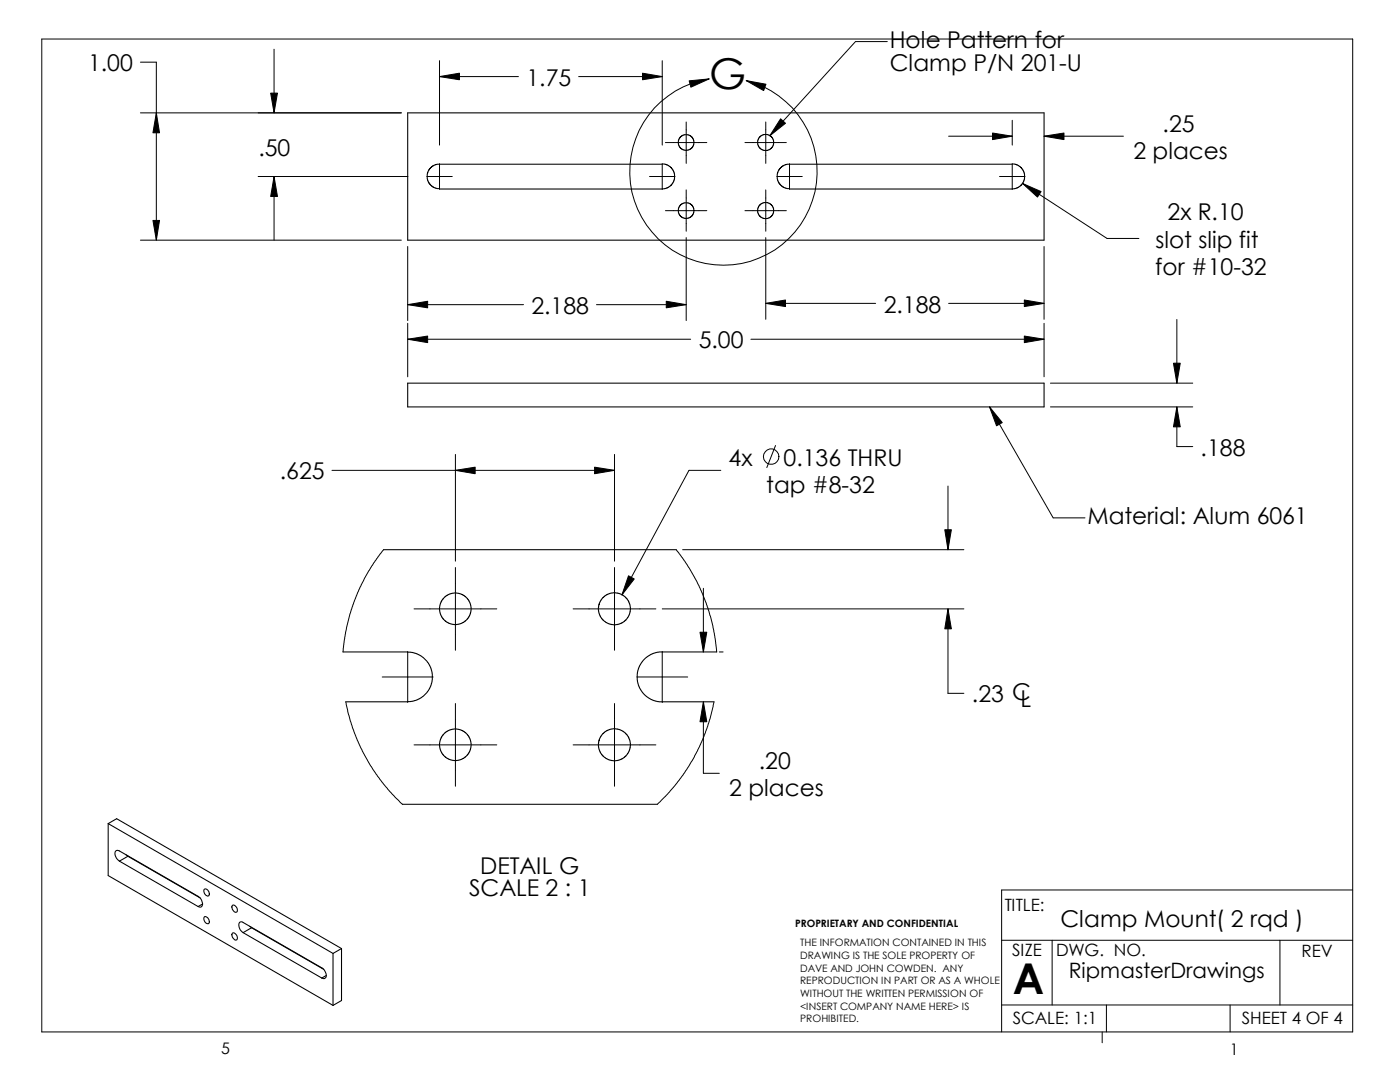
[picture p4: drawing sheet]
<svg xmlns="http://www.w3.org/2000/svg" width="279mm" height="216mm" viewBox="0 0 279 216" stroke-linecap="round" stroke-linejoin="round" font-family="sans-serif">
<g fill="none" stroke="#000" stroke-width=".2">
<path d="M8.3 7.8h261.7v198.1h-261.7zM28 12.4h3.2v35.5M54 18.6h1.4l-.7 3.9zM54.7 9.8v12.7M87.7 15.3l4-.7v1.3zM87.7 12.1v16.9M87.7 15.3h15.8M115.5 15.3h16.7M128.2 14.6l4 .7-4 .6zM132.2 12.1v16.9M137.5 16.1l4-.4-3.6 1.7zM141.5 15.7a18.7 18.7 0 0 0-13.1 28.2 18.7 18.7 0 0 0 31 1.4 18.7 18.7 0 0 0-10.5-29.2"/>
<path d="M148.9 16.1l4 .7-.5 1.3zM177.1 8.3h-6.4l-17.1 18.8M28 22.5h52.1M31.2 22.5l.6 4h-1.3zM51.5 35.2h29.9M54.7 35.2l.7 4h-1.4zM54.7 35.2v12.7M85.2 35.2h5.1M87.7 32.7v5.1M129.6 35.2h5.1M132.2 32.7v5.1M132.8 28.4h8.3"/>
<path d="M136.9 24.3v8.3M136.9 37.9v8.2M148.7 28.4h8.2M152.8 24.3v8.3M152.8 37.9v8.2M155 35.2h5.1M155.8 23.7l1 .9-3.2 2.5zM157.6 32.7v5.1M189.3 27.2h12.7M198.1 26.5l3.9 .7-3.9 .7zM199.5 35.2h5.1M202 24v5"/>
<path d="M202 32.7v5.1M204.1 36.6l3.7 1.6-.7 1.1zM204.1 36.6l16.8 11h6.4M208.4 27.2l3.9-.7v1.4zM208.4 27.2h15.8M28 47.9h52.1M30.5 44h1.3l-.6 3.9zM81.4 49.2v14.8M132.8 42h8.3M136.9 47.4v16.6M148.7 42h8.2M152.8 47.4v16.3"/>
<path d="M204.4 59.9l4 .6-4 .7zM208.4 49.2v14.5M81.4 60.8l3.9-.7v1.3zM81.4 67.7l3.9-.6v1.3zM81.4 64.5v10.7M81.4 60.8h23.1M81.4 67.7h56.4M119 60.8h17.9M133 60.1l3.9 .7-3.9 .6zM149.9 67.7h58.5M152.8 60.5l4-.6v1.3zM152.8 60.5h22"/>
<path d="M189.3 60.5h19.1M204.4 67.1l4 .6-4 .7zM208.4 64.5v10.7M209.6 76.5h28.4M234.2 72.5h1.3l-.6 4zM234.9 63.8v12.7M66.3 93.9h56.3M90.9 93.9l3.9-.7v1.3zM90.9 90.7v21.3M118.7 93.2l3.9 .7-3.9 .6zM122.6 90.7v21.3M143.8 93.9h-6.3l-13.4 24.8"/>
<path d="M154.8 88.9l-1.8 4.4M189.2 97v12.7M197.5 81.2l2.5 3.1-1.1 .7zM197.5 81.2l12.7 22.1h6.3M209.6 81.2h28.4M234.9 81.2l.6 4h-1.3zM234.9 81.2v7.9h3.1M76.5 109.7l-2.9 4.2-1.5 2.8-1 2.2-1.3 3.6-.7 2.8-.6 4.8M90.9 113.2v16.6M122.6 113.2v16.6M125.4 114.9l1.2 .6-2.5 3.2zM135 109.7l2.5 3.6 2 3.7 1 2.3 1 2.7 .8 3 .7 5.1"/>
<path d="M136.2 109.7h56.2M140.4 117.4v12.7M188.6 105.7h1.3l-.7 4zM76.3 135.1h10.1M81.4 130v10.2M82.6 121.5h16.5M114.4 121.5h16.5M127.1 135.1h10.1M132.2 130v10.2M132.2 121.5h60.2M139.7 126.2h1.4l-.7 3.9zM143.6 130.1h.7"/>
<path d="M189.2 121.5l.7 4h-1.3zM189.2 121.5v16.8h3.2M69 140l.6 2.6 .8 2.6 .9 2.5 1.5 3.1 1.6 2.7 1.9 2.6 1.9 2.3 2.1 2.1M82.6 148.6h16.5M90.9 140.4v16.5M114.4 148.6h16.5M122.6 140.4v16.5M140.4 140l.7 4h-1.4zM140.4 140v14.3h3.2M142.5 140l-.8 3.5-.9 2.8-2.3 4.8-1.9 3.1-1.4 2-2.4 2.7-1.6 1.6M270 177.6h-70.1v28.3M199.9 187.6h70.1"/>
<path d="M210 187.6v12.9M255.4 187.6v12.9M199.9 200.5h70.1M220 205.9v2.2M220.8 200.5v5.4M245.5 200.5v5.4"/>
<circle cx="153.9" cy="91.1" r="1.55"/>
</g>
<g fill="none" stroke="#000" stroke-width=".21">
<path d="M81.4 22.5h127v25.4h-127zM132.2 32.7l.9 .2 .7 .4 .7 1 .2 .9-.2 .9-.5 .8-.6 .5-.8 .3h-44.9M132.2 32.8h-45l-.8 .3-.8 .8-.3 .9v.8l.3 .9 .6 .7 .7 .3 .8 .2M138.5 28.4l-.4 1.1-.6 .4-.6 .1-1-.4-.5-.8v-.7l.2-.5 .5-.5 .5-.2h.7l.7 .3 .4 .6 .1 .6M202 32.7l.9 .2 .8 .4 .6 1 .2 .9-.2 .9-.4 .8-.7 .5-.8 .3h-44.8M202 32.8h-44.9l-.9 .3-.8 .8-.3 .9v.8l.3 .9 .6 .7 .8 .3 .8 .2M138.5 42l-.4 1.1-.6 .4-.6 .1-1-.4-.5-.8v-.7l.2-.6 .5-.4 .5-.2h.7l.7 .3 .4 .6 .1 .6M81.4 76.5h127v4.7h-127zM76.5 109.7h58.5M68.5 130.1h12.9M81.4 130.1l1.5 .2 1.2 .6 1.1 1.1 .8 1.3 .3 1.7-.2 1.3-.6 1.5-1 1.1-1.4 .8-1.7 .3h-12.4M93.9 122.4l-.6 1-.8 .8-1.4 .4-1.1-.1-1.1-.5-.7-.9-.5-1.3 .1-1.2 .6-1.1 .8-.7 1.4-.5 1.2 .1 1 .6 .8 .8 .4 1.4-.1 1.2"/>
<path d="M119.5 120.6l.6-1.1 1-.8 1.2-.4 1.2 .1 1.3 .7 .6 .8 .4 1.3-.1 1.2-.6 1-.9 .9-1.3 .4-1.2-.2-1.3-.7-.6-.8-.4-1.2 .2-1.2M143 130.1h-11.5l-1.3 .3-1.3 .9-.9 1-.7 1.5-.1 1.9 .2 1 .8 1.4 .9 .9 1.5 .8 1.6 .3M93.9 149.5l-.6 1.1-.8 .7-1.4 .5-1.1-.2-1.1-.5-.7-.8-.5-1.4 .1-1.2 .6-1.1 .8-.7 1.4-.4 1.2 .1 1 .5 .8 .8 .4 1.4-.1 1.3M119.5 147.7l.8-1.3 .8-.6 1.2-.4 1.2 .1 .9 .4 1 1.2 .4 1.2-.1 1.2-.7 1.3-.8 .6-1.3 .4-1.2-.1-.8-.4-1.1-1.1-.4-1.3 .2-1.2M132.2 140h10.3M21.6 164.3l44.9 25.9M21.6 164.3v10.4l44.9 25.9M21.6 164.3l1.7-.9 44.9 25.9M23.8 171.8a1.66 1.66 0 0 1-.7-2l.3-.1 .4 .1 15.7 9.1a1.66 1.66 0 0 1 .8 2l-.3 .1-.5-.1M23.8 171.8l15.7 9.1M25.1 170.6l.4 .3M25.5 170.9l14.4 8.3"/>
<path d="M25.5 170.9l-1.7 .9M40.7 177.5a.83 .83 0 0 1 .9 .3 .83 .83 0 0 1 .1 .9 .91 .91 0 0 1-1-1.2zM80.3 160.5h50.9M40.4 180.4l-.9 .5M40.8 182.9a.89 .89 0 0 1 .8 .5 .89 .89 0 0 1 0 .9 .96 .96 0 0 1-.8-1.4zM46.4 186.2a.82 .82 0 0 1 .8 .4 .82 .82 0 0 1-.1 1 1.04 1.04 0 0 1-.7-1.4zM46.4 180.7a.82 .82 0 0 1 .8 .4 .82 .82 0 0 1-.1 .9 1.04 1.04 0 0 1-.7-1.3zM48.5 186.1a1.49 1.49 0 0 1-.6-2.1l.4-.1 15.9 9.2a1.63 1.63 0 0 1 .7 2 .5 .5 0 0 1-.7 .1M48.5 186.1l15.7 9.1M49.8 184.8l.4 .3M50.2 185.1l-1.7 1M50.2 185.1l14.4 8.3"/>
<path d="M65.1 194.6l-.9 .6M66.5 190.2v10.4M68.2 189.3v10.3l-1.7 1M68.2 189.3l-1.7 .9"/>
<circle cx="152.8" cy="28.4" r="1.61"/>
<circle cx="152.8" cy="42" r="1.61"/>
</g>
<g fill="#000">
<path d="M87.7 15.3l4-.7v1.3zM128.2 14.6l4 .7-4 .6zM137.5 16.1l4-.4-3.6 1.7zM148.9 16.1l4 .7-.5 1.3zM31.2 22.5l.6 4h-1.3zM54 18.6h1.4l-.7 3.9zM54.7 35.2l.7 4h-1.4zM155.8 23.7l1 .9-3.2 2.5zM198.1 26.5l3.9 .7-3.9 .7zM204.1 36.6l3.7 1.6-.7 1.1zM208.4 27.2l3.9-.7v1.4zM30.5 44h1.3l-.6 3.9z"/>
<path d="M81.4 60.8l3.9-.7v1.3zM81.4 67.7l3.9-.6v1.3zM133 60.1l3.9 .7-3.9 .6zM152.8 60.5l4-.6v1.3zM204.4 59.9l4 .6-4 .7zM204.4 67.1l4 .6-4 .7zM234.2 72.5h1.3l-.6 4zM90.9 93.9l3.9-.7v1.3zM118.7 93.2l3.9 .7-3.9 .6zM197.5 81.2l2.5 3.1-1.1 .7zM234.9 81.2l.6 4h-1.3zM125.4 114.9l1.2 .6-2.5 3.2z"/>
<path d="M188.6 105.7h1.3l-.7 4zM139.7 126.2h1.4l-.7 3.9zM189.2 121.5l.7 4h-1.3zM140.4 140l.7 4h-1.4z"/>
</g>
<g font-size="8.5">
<text x="141.5" y="17.7">G</text>
<text x="202.1" y="198.2">A</text>
</g>
<g font-size="4.6">
<text x="177.6" y="9.6">Hole Pattern for</text>
<text x="17.6" y="14.2">1.00</text>
<text x="105.1" y="17.1">1.75</text>
<text x="177.6" y="14.1">Clamp P/N 201-U</text>
<text x="232" y="26.2">.25</text>
<text x="51.6" y="31">.50</text>
<text x="226.2" y="31.7">2 places</text>
<text x="233" y="43.9">2x R.10</text>
<text x="230.6" y="49.4">slot slip fit</text>
<text x="230.6" y="54.9">for #10-32</text>
<text x="106" y="62.6">2.188</text>
<text x="176.4" y="62.4">2.188</text>
<text x="139.4" y="69.5">5.00</text>
<text x="55.8" y="95.7">.625</text>
<text x="145.4" y="92.9">4x</text>
<text x="156.4" y="92.9">0.136 THRU</text>
<text x="239.6" y="90.9">.188</text>
<text x="152.9" y="98.4">tap #8-32</text>
<text x="217" y="104.6">Material: Alum 6061</text>
<text x="194" y="140.2">.23 CL</text>
<text x="151.4" y="153.4">.20</text>
<text x="145.5" y="158.9">2 places</text>
<text x="93.6" y="178.9">SCALE 2 : 1</text>
<text x="95.8" y="174.4">DETAIL G</text>
<text x="211.7" y="185">Clamp Mount( 2 rqd )</text>
</g>
<text font-size="4.2" x="213.3" y="195.1">RipmasterDrawings</text>
<g font-size="3.4">
<text x="200.5" y="181.8">TITLE:</text>
<text x="202" y="190.8">SIZE</text>
<text x="210.8" y="190.8">DWG. NO.</text>
<text x="259.8" y="190.9">REV</text>
<text x="202.1" y="204.4">SCALE: 1:1</text>
<text x="247.8" y="204.4">SHEET 4 OF 4</text>
</g>
<g font-size="3.2">
<text x="44.2" y="210.4">5</text>
<text x="245.4" y="210.6">1</text>
</g>
<g font-size="2">
<text x="158.7" y="184.9">PROPRIETARY AND CONFIDENTIAL</text>
<text x="159.7" y="188.8">THE INFORMATION CONTAINED IN THIS</text>
<text x="159.7" y="191.4">DRAWING IS THE SOLE PROPERTY OF</text>
<text x="159.7" y="193.9">DAVE AND JOHN COWDEN. ANY</text>
<text x="159.7" y="196.4">REPRODUCTION IN PART OR AS A WHOLE</text>
<text x="159.7" y="199">WITHOUT THE WRITTEN PERMISSION OF</text>
<text x="159.7" y="201.5">&lt;INSERT COMPANY NAME HERE&gt; IS</text>
<text x="159.7" y="204">PROHIBITED.</text>
</g>
</svg>
